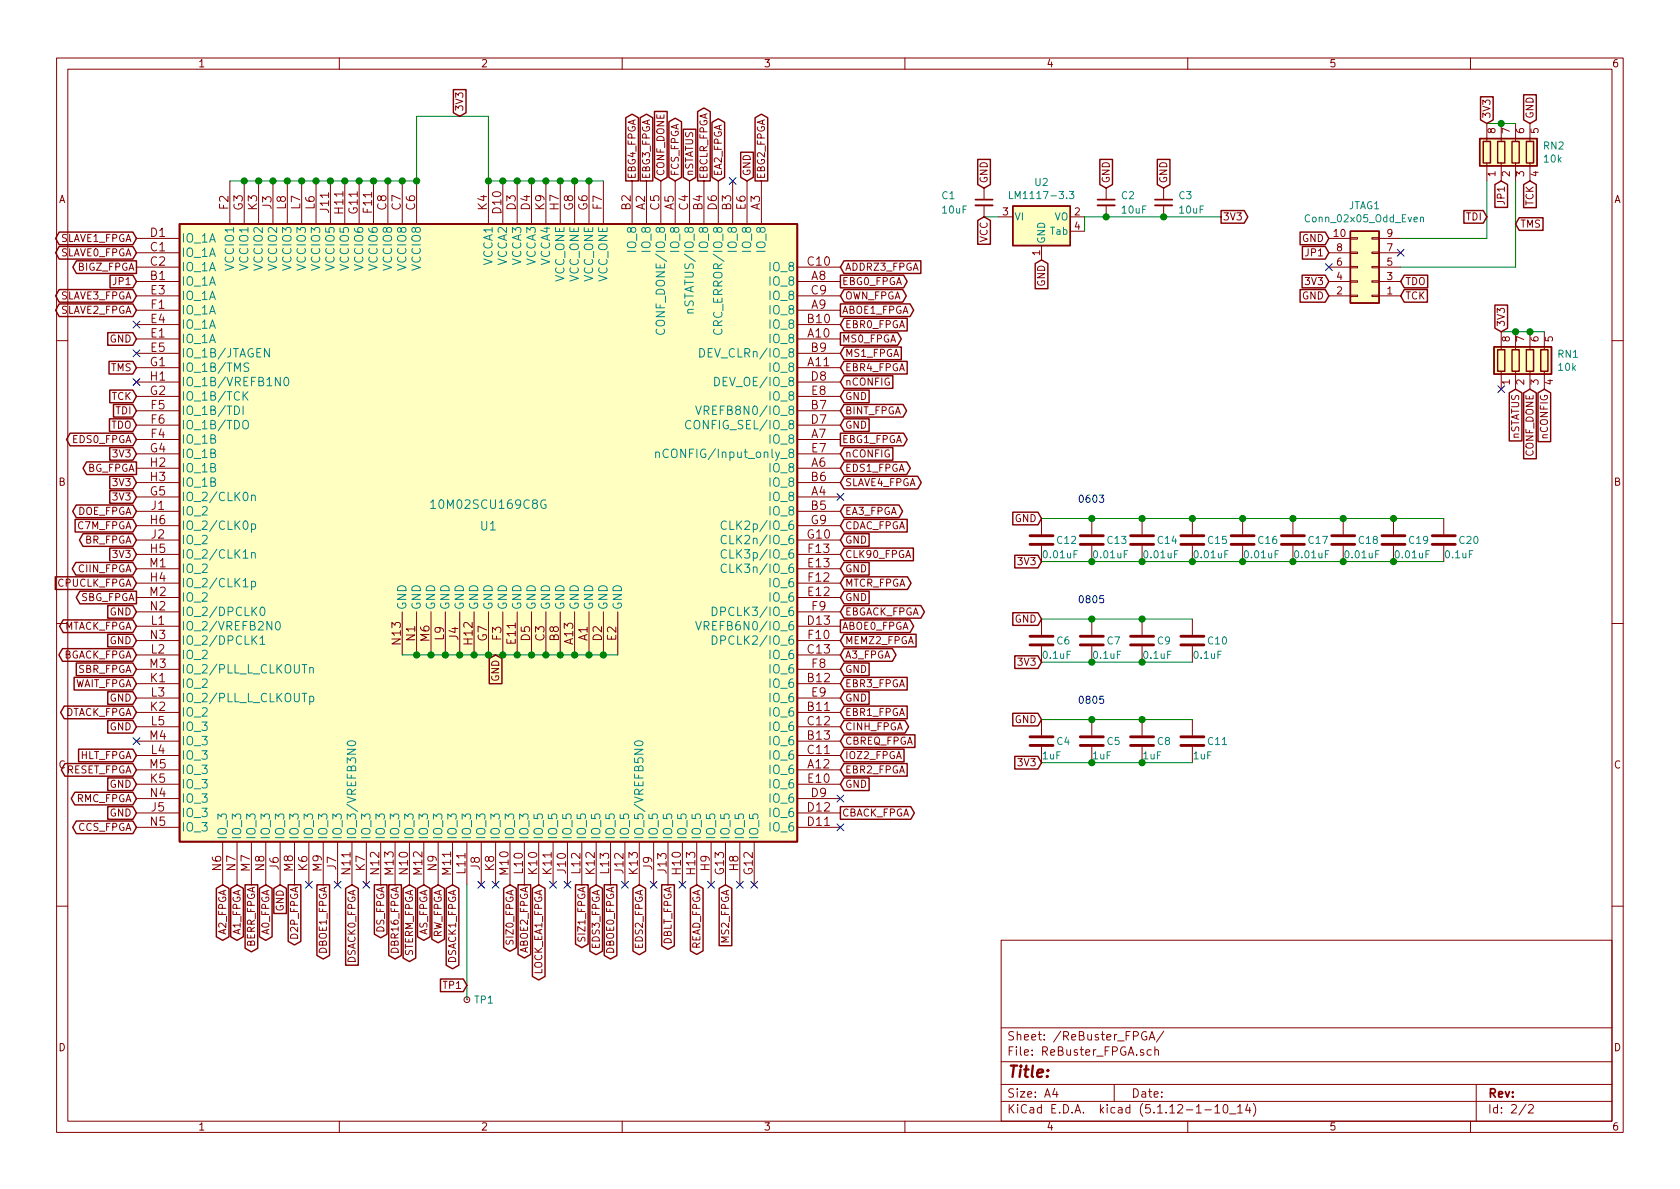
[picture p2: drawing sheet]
EESchema Schematic File Version 4
EELAYER 30 0
EELAYER END
$Descr A4 11693 8268
encoding utf-8
Sheet 2 2
Title ""
Date ""
Rev ""
Comp ""
Comment1 ""
Comment2 ""
Comment3 ""
Comment4 ""
$EndDescr
Text GLabel 3450 4550 3    50   Input ~ 0
GND
Text GLabel 3200 800  1    50   Input ~ 0
3V3
$Comp
L ReBuster:10M02SCU169 U1
U 1 1
P 3400 3700
F 0 "U1" H 3400 3750 60  0000 C CNN
F 1 "10M02SCU169C8G" H 3400 3900 60  0000 C CNN
F 2 "ReBuster:BGA-169_11.0x11.0mm_Layout13x13_P0.8mm_Ball0.5mm_Pad0.35mm_NSMD" H 3400 5900 60  0001 C CNN
F 3 "" H 950 5800 60  0000 C CNN
	1    3400 3700
	1    0    0    -1  
$EndComp
Wire Wire Line
	2900 800  2900 1250
Wire Wire Line
	3400 800  3400 1250
Wire Wire Line
	2900 800  3400 800 
Text GLabel 5850 4750 2    50   Input ~ 0
EBR3_FPGA
Text GLabel 5850 2550 2    50   Input ~ 0
EBR4_FPGA
Text GLabel 5850 2350 2    50   Output ~ 0
MS0_FPGA
Text GLabel 5850 2150 2    50   Output ~ 0
ABOE1_FPGA
Text GLabel 5850 1950 2    50   Output ~ 0
EBG0_FPGA
Text GLabel 5850 3050 2    50   Output ~ 0
EBG1_FPGA
Text GLabel 5850 3250 2    50   BiDi ~ 0
EDS1_FPGA
Text GLabel 4700 1250 1    50   BiDi ~ 0
FCS_FPGA
Text GLabel 5300 1250 1    50   Output ~ 0
EBG2_FPGA
Text GLabel 4500 1250 1    50   Output ~ 0
EBG3_FPGA
Text GLabel 4400 1250 1    50   Output ~ 0
EBG4_FPGA
Text GLabel 950  1850 0    50   Output ~ 0
BIGZ_FPGA
Text GLabel 950  1750 0    50   BiDi ~ 0
SLAVE0_FPGA
Text GLabel 950  1650 0    50   BiDi ~ 0
SLAVE1_FPGA
Text GLabel 950  2150 0    50   BiDi ~ 0
SLAVE2_FPGA
Text GLabel 2750 6150 3    50   Output ~ 0
DBR16_FPGA
Text GLabel 950  4750 0    50   Input ~ 0
WAIT_FPGA
Text GLabel 950  3550 0    50   BiDi ~ 0
DOE_FPGA
Text GLabel 950  4950 0    50   BiDi ~ 0
DTACK_FPGA
Text GLabel 950  4350 0    50   BiDi ~ 0
MTACK_FPGA
Text GLabel 950  3950 0    50   BiDi ~ 0
CIIN_FPGA
Text GLabel 950  4650 0    50   Input ~ 0
SBR_FPGA
Text GLabel 950  5550 0    50   BiDi ~ 0
RMC_FPGA
Text GLabel 950  5750 0    50   BiDi ~ 0
CCS_FPGA
Text GLabel 1550 6150 3    50   BiDi ~ 0
A2_FPGA
Text GLabel 1650 6150 3    50   BiDi ~ 0
A1_FPGA
Text GLabel 950  4150 0    50   Output ~ 0
SBG_FPGA
Text GLabel 3050 6150 3    50   BiDi ~ 0
RW_FPGA
Text GLabel 3550 6150 3    50   BiDi ~ 0
SIZ0_FPGA
Text GLabel 2850 6150 3    50   BiDi ~ 0
STERM_FPGA
Text GLabel 3150 6150 3    50   BiDi ~ 0
DSACK1_FPGA
Text GLabel 2450 6150 3    50   Input ~ 0
DSACK0_FPGA
Text GLabel 2650 6150 3    50   Output ~ 0
DS_FPGA
Text GLabel 2950 6150 3    50   BiDi ~ 0
AS_FPGA
Text GLabel 950  2050 0    50   BiDi ~ 0
SLAVE3_FPGA
Text GLabel 4900 1250 1    50   Output ~ 0
EBCLR_FPGA
Text GLabel 950  3050 0    50   BiDi ~ 0
EDS0_FPGA
Text GLabel 5850 3550 2    50   BiDi ~ 0
EA3_FPGA
Text GLabel 5000 1250 1    50   BiDi ~ 0
EA2_FPGA
Text GLabel 5850 4250 2    50   BiDi ~ 0
EBGACK_FPGA
Text GLabel 5850 2050 2    50   BiDi ~ 0
OWN_FPGA
Text GLabel 5850 2450 2    50   Input ~ 0
MS1_FPGA
Text GLabel 5850 1850 2    50   Input ~ 0
ADDRZ3_FPGA
Text GLabel 5850 4450 2    50   Input ~ 0
MEMZ2_FPGA
Text GLabel 5850 5250 2    50   Input ~ 0
IOZ2_FPGA
Text GLabel 5850 5650 2    50   Output ~ 0
CBACK_FPGA
Text GLabel 5850 3850 2    50   Input ~ 0
CLK90_FPGA
Text GLabel 5850 4350 2    50   Output ~ 0
ABOE0_FPGA
Text GLabel 5050 6150 3    50   Input ~ 0
MS2_FPGA
Text GLabel 5850 4050 2    50   BiDi ~ 0
MTCR_FPGA
Text GLabel 5850 5050 2    50   BiDi ~ 0
CINH_FPGA
Text GLabel 5850 4550 2    50   BiDi ~ 0
A3_FPGA
Text GLabel 5850 5150 2    50   Input ~ 0
CBREQ_FPGA
Text GLabel 4050 6150 3    50   Output ~ 0
SIZ1_FPGA
Text GLabel 4250 6150 3    50   Output ~ 0
DBOE0_FPGA
Text GLabel 4850 6150 3    50   BiDi ~ 0
READ_FPGA
Text GLabel 4450 6150 3    50   BiDi ~ 0
EDS2_FPGA
Text GLabel 4150 6150 3    50   BiDi ~ 0
EDS3_FPGA
Text GLabel 5850 3650 2    50   Input ~ 0
CDAC_FPGA
Text GLabel 3750 6150 3    50   BiDi ~ 0
LOCK_EA1_FPGA
Text GLabel 3650 6150 3    50   Output ~ 0
ABOE2_FPGA
Text GLabel 2250 6150 3    50   Output ~ 0
DBOE1_FPGA
Text GLabel 2050 6150 3    50   Output ~ 0
D2P_FPGA
Text GLabel 4650 6150 3    50   Output ~ 0
DBLT_FPGA
Text GLabel 950  5350 0    50   BiDi ~ 0
RESET_FPGA
Text GLabel 950  5250 0    50   Input ~ 0
HLT_FPGA
Text GLabel 950  4050 0    50   Input ~ 0
CPUCLK_FPGA
Text GLabel 950  4550 0    50   BiDi ~ 0
BGACK_FPGA
Text GLabel 950  3250 0    50   Output ~ 0
BG_FPGA
Text GLabel 950  3750 0    50   BiDi ~ 0
BR_FPGA
$Comp
L ReBuster:LM1117-3.3 U2
U 1 1
P 7250 1500
F 0 "U2" H 7250 1742 50  0000 C CNN
F 1 "LM1117-3.3" H 7250 1651 50  0000 C CNN
F 2 "Package_TO_SOT_SMD:SOT-223" H 7250 1500 50  0001 C CNN
F 3 "http://www.ti.com/lit/ds/symlink/lm1117.pdf" H 7250 1500 50  0001 C CNN
	1    7250 1500
	1    0    0    -1  
$EndComp
Text GLabel 7250 1800 3    50   Input ~ 0
GND
Text GLabel 6850 1500 3    50   Input ~ 0
VCC
Text GLabel 8500 1500 2    50   Output ~ 0
3V3
$Comp
L Device:C_Small C1
U 1 1
P 6850 1400
F 0 "C1" H 6550 1450 50  0000 L CNN
F 1 "10uF" H 6550 1350 50  0000 L CNN
F 2 "Capacitor_SMD:C_1206_3216Metric_Pad1.42x1.75mm_HandSolder" H 6850 1400 50  0001 C CNN
F 3 "~" H 6850 1400 50  0001 C CNN
	1    6850 1400
	1    0    0    -1  
$EndComp
Wire Wire Line
	6950 1500 6850 1500
Text GLabel 6850 1300 1    50   Input ~ 0
GND
$Comp
L Device:C_Small C2
U 1 1
P 7700 1400
F 0 "C2" H 7800 1450 50  0000 L CNN
F 1 "10uF" H 7800 1350 50  0000 L CNN
F 2 "Capacitor_SMD:C_1206_3216Metric_Pad1.42x1.75mm_HandSolder" H 7700 1400 50  0001 C CNN
F 3 "~" H 7700 1400 50  0001 C CNN
	1    7700 1400
	1    0    0    -1  
$EndComp
Text GLabel 7700 1300 1    50   Input ~ 0
GND
Text GLabel 8100 1300 1    50   Input ~ 0
GND
Wire Wire Line
	7550 1600 7550 1500
Wire Wire Line
	7550 1500 7700 1500
Connection ~ 7700 1500
Text GLabel 950  2550 0    50   Input ~ 0
TMS
Text GLabel 950  2750 0    50   Input ~ 0
TCK
Text GLabel 950  2850 0    50   Input ~ 0
TDI
Text GLabel 950  2950 0    50   Input ~ 0
TDO
$Comp
L Connector_Generic:Conn_02x05_Odd_Even JTAG1
U 1 1
P 9550 1850
F 0 "JTAG1" H 9600 1425 50  0000 C CNN
F 1 "Conn_02x05_Odd_Even" H 9600 1516 50  0000 C CNN
F 2 "Connector_PinHeader_2.00mm:PinHeader_2x05_P2.00mm_Vertical_SMD" H 9550 1850 50  0001 C CNN
F 3 "~" H 9550 1850 50  0001 C CNN
	1    9550 1850
	-1   0    0    1   
$EndComp
Text GLabel 9250 1650 0    50   Input ~ 0
GND
NoConn ~ 9250 1850
Text GLabel 9250 1950 0    50   Input ~ 0
3V3
Text GLabel 9250 2050 0    50   Input ~ 0
GND
Text GLabel 10350 1500 0    50   Input ~ 0
TDI
Text GLabel 10550 1550 2    50   Input ~ 0
TMS
Text GLabel 9750 1950 2    50   Input ~ 0
TDO
Text GLabel 10350 850  1    50   Input ~ 0
3V3
Wire Wire Line
	9750 1650 10350 1650
Text GLabel 7250 3600 0    50   Input ~ 0
GND
$Comp
L Device:C C?
U 1 1
P 10050 3750
AR Path="/60CC8EF6" Ref="C?"  Part="1" 
AR Path="/608A10F5/60CC8EF6" Ref="C20"  Part="1" 
F 0 "C20" H 10150 3750 50  0000 L CNN
F 1 "0.1uF" H 10050 3650 50  0000 L CNN
F 2 "Capacitor_SMD:C_0603_1608Metric_Pad1.05x0.95mm_HandSolder" H 10088 3600 50  0001 C CNN
F 3 "~" H 10050 3750 50  0001 C CNN
	1    10050 3750
	1    0    0    -1  
$EndComp
$Comp
L Device:C C?
U 1 1
P 9700 3750
AR Path="/60CC8EFC" Ref="C?"  Part="1" 
AR Path="/608A10F5/60CC8EFC" Ref="C19"  Part="1" 
F 0 "C19" H 9800 3750 50  0000 L CNN
F 1 "0.01uF" H 9700 3650 50  0000 L CNN
F 2 "Capacitor_SMD:C_0603_1608Metric_Pad1.05x0.95mm_HandSolder" H 9738 3600 50  0001 C CNN
F 3 "~" H 9700 3750 50  0001 C CNN
	1    9700 3750
	1    0    0    -1  
$EndComp
$Comp
L Device:C C?
U 1 1
P 9350 3750
AR Path="/60CC8F02" Ref="C?"  Part="1" 
AR Path="/608A10F5/60CC8F02" Ref="C18"  Part="1" 
F 0 "C18" H 9450 3750 50  0000 L CNN
F 1 "0.01uF" H 9350 3650 50  0000 L CNN
F 2 "Capacitor_SMD:C_0603_1608Metric_Pad1.05x0.95mm_HandSolder" H 9388 3600 50  0001 C CNN
F 3 "~" H 9350 3750 50  0001 C CNN
	1    9350 3750
	1    0    0    -1  
$EndComp
Connection ~ 7600 3600
Wire Wire Line
	7600 3600 7950 3600
Connection ~ 7600 3900
Wire Wire Line
	7600 3900 7950 3900
$Comp
L Device:C C?
U 1 1
P 8300 4450
AR Path="/60CC8F0E" Ref="C?"  Part="1" 
AR Path="/608A10F5/60CC8F0E" Ref="C10"  Part="1" 
F 0 "C10" H 8400 4450 50  0000 L CNN
F 1 "0.1uF" H 8300 4350 50  0000 L CNN
F 2 "Capacitor_SMD:C_0805_2012Metric_Pad1.15x1.40mm_HandSolder" H 8338 4300 50  0001 C CNN
F 3 "~" H 8300 4450 50  0001 C CNN
	1    8300 4450
	1    0    0    -1  
$EndComp
Connection ~ 7950 3600
Connection ~ 7950 3900
Wire Wire Line
	7950 3600 8300 3600
Wire Wire Line
	7950 3900 8300 3900
Text GLabel 7250 4600 0    50   Input ~ 0
3V3
Text GLabel 5850 2650 2    50   Input ~ 0
nCONFIG
Text GLabel 4800 1250 1    50   Input ~ 0
nSTATUS
Text GLabel 4600 1250 1    50   Input ~ 0
CONF_DONE
Text GLabel 950  3350 0    50   Input ~ 0
3V3
Text GLabel 950  3650 0    50   Input ~ 0
C7M_FPGA
NoConn ~ 2150 6150
NoConn ~ 2350 6150
NoConn ~ 2550 6150
NoConn ~ 3350 6150
NoConn ~ 3850 6150
NoConn ~ 3950 6150
NoConn ~ 4350 6150
NoConn ~ 4550 6150
NoConn ~ 4750 6150
NoConn ~ 4950 6150
NoConn ~ 5150 6150
NoConn ~ 5250 6150
NoConn ~ 5850 5750
NoConn ~ 5850 5550
Connection ~ 8300 3600
Wire Wire Line
	9000 3900 9350 3900
$Comp
L Device:C C?
U 1 1
P 7600 4450
AR Path="/607ACE36" Ref="C?"  Part="1" 
AR Path="/608A10F5/607ACE36" Ref="C7"  Part="1" 
F 0 "C7" H 7700 4450 50  0000 L CNN
F 1 "0.1uF" H 7600 4350 50  0000 L CNN
F 2 "Capacitor_SMD:C_0805_2012Metric_Pad1.15x1.40mm_HandSolder" H 7638 4300 50  0001 C CNN
F 3 "~" H 7600 4450 50  0001 C CNN
	1    7600 4450
	1    0    0    -1  
$EndComp
Wire Wire Line
	9700 3900 9350 3900
Connection ~ 9350 3900
$Comp
L Device:R_Pack04 RN2
U 1 1
P 10550 1050
F 0 "RN2" H 10738 1096 50  0000 L CNN
F 1 "10k" H 10738 1005 50  0000 L CNN
F 2 "ReBuster:RESCAF80P320X160X60-8N" V 10825 1050 50  0001 C CNN
F 3 "~" H 10550 1050 50  0001 C CNN
	1    10550 1050
	1    0    0    -1  
$EndComp
$Comp
L Device:R_Pack04 RN1
U 1 1
P 10650 2500
F 0 "RN1" H 10838 2546 50  0000 L CNN
F 1 "10k" H 10838 2455 50  0000 L CNN
F 2 "ReBuster:RESCAF80P320X160X60-8N" V 10925 2500 50  0001 C CNN
F 3 "~" H 10650 2500 50  0001 C CNN
	1    10650 2500
	1    0    0    -1  
$EndComp
Text GLabel 10650 2700 3    50   Input ~ 0
CONF_DONE
Text GLabel 10550 2700 3    50   Input ~ 0
nSTATUS
Text GLabel 10750 2700 3    50   Input ~ 0
nCONFIG
Text GLabel 10450 2300 1    50   Input ~ 0
3V3
Wire Wire Line
	10450 2300 10550 2300
Wire Wire Line
	9750 1850 10550 1850
Wire Wire Line
	10350 1250 10350 1650
Text GLabel 10650 850  1    50   Input ~ 0
GND
Text GLabel 10650 1250 3    50   Input ~ 0
TCK
Text GLabel 9750 2050 2    50   Input ~ 0
TCK
$Comp
L Device:C C?
U 1 1
P 7250 3750
AR Path="/60636E2E" Ref="C?"  Part="1" 
AR Path="/608A10F5/60636E2E" Ref="C12"  Part="1" 
F 0 "C12" H 7350 3750 50  0000 L CNN
F 1 "0.01uF" H 7250 3650 50  0000 L CNN
F 2 "Capacitor_SMD:C_0603_1608Metric_Pad1.05x0.95mm_HandSolder" H 7288 3600 50  0001 C CNN
F 3 "~" H 7250 3750 50  0001 C CNN
	1    7250 3750
	1    0    0    -1  
$EndComp
$Comp
L Device:C C?
U 1 1
P 7600 3750
AR Path="/60637476" Ref="C?"  Part="1" 
AR Path="/608A10F5/60637476" Ref="C13"  Part="1" 
F 0 "C13" H 7700 3750 50  0000 L CNN
F 1 "0.01uF" H 7600 3650 50  0000 L CNN
F 2 "Capacitor_SMD:C_0603_1608Metric_Pad1.05x0.95mm_HandSolder" H 7638 3600 50  0001 C CNN
F 3 "~" H 7600 3750 50  0001 C CNN
	1    7600 3750
	1    0    0    -1  
$EndComp
$Comp
L Device:C C?
U 1 1
P 8300 3750
AR Path="/60637B30" Ref="C?"  Part="1" 
AR Path="/608A10F5/60637B30" Ref="C15"  Part="1" 
F 0 "C15" H 8400 3750 50  0000 L CNN
F 1 "0.01uF" H 8300 3650 50  0000 L CNN
F 2 "Capacitor_SMD:C_0603_1608Metric_Pad1.05x0.95mm_HandSolder" H 8338 3600 50  0001 C CNN
F 3 "~" H 8300 3750 50  0001 C CNN
	1    8300 3750
	1    0    0    -1  
$EndComp
$Comp
L Device:C C?
U 1 1
P 8650 3750
AR Path="/60638427" Ref="C?"  Part="1" 
AR Path="/608A10F5/60638427" Ref="C16"  Part="1" 
F 0 "C16" H 8750 3750 50  0000 L CNN
F 1 "0.01uF" H 8650 3650 50  0000 L CNN
F 2 "Capacitor_SMD:C_0603_1608Metric_Pad1.05x0.95mm_HandSolder" H 8688 3600 50  0001 C CNN
F 3 "~" H 8650 3750 50  0001 C CNN
	1    8650 3750
	1    0    0    -1  
$EndComp
Wire Wire Line
	9700 3900 10050 3900
Connection ~ 9700 3900
Wire Wire Line
	7250 3900 7600 3900
Wire Wire Line
	7250 3600 7600 3600
Text GLabel 7250 4300 0    50   Input ~ 0
GND
Wire Wire Line
	7250 4300 7600 4300
Connection ~ 7600 4300
Wire Wire Line
	7600 4300 7950 4300
Wire Wire Line
	7250 4600 7600 4600
Connection ~ 7600 4600
Wire Wire Line
	7600 4600 7950 4600
Text GLabel 7250 3900 0    50   Input ~ 0
3V3
Text Notes 7500 3500 0    50   ~ 0
0603
Text Notes 7500 4200 0    50   ~ 0
0805
Text GLabel 9250 1750 0    50   Input ~ 0
JP1
Text GLabel 10450 1250 3    50   Input ~ 0
JP1
Wire Wire Line
	10350 850  10450 850 
Text GLabel 950  1950 0    50   Input ~ 0
JP1
$Comp
L Device:C C?
U 1 1
P 7950 4450
AR Path="/608291F3" Ref="C?"  Part="1" 
AR Path="/608A10F5/608291F3" Ref="C9"  Part="1" 
F 0 "C9" H 8050 4450 50  0000 L CNN
F 1 "0.1uF" H 7950 4350 50  0000 L CNN
F 2 "Capacitor_SMD:C_0805_2012Metric_Pad1.15x1.40mm_HandSolder" H 7988 4300 50  0001 C CNN
F 3 "~" H 7950 4450 50  0001 C CNN
	1    7950 4450
	1    0    0    -1  
$EndComp
Wire Wire Line
	7950 4300 8300 4300
Connection ~ 7950 4300
Wire Wire Line
	7950 4600 8300 4600
Connection ~ 7950 4600
$Comp
L Device:C C?
U 1 1
P 9000 3750
AR Path="/60898D1D" Ref="C?"  Part="1" 
AR Path="/608A10F5/60898D1D" Ref="C17"  Part="1" 
F 0 "C17" H 9100 3750 50  0000 L CNN
F 1 "0.01uF" H 9000 3650 50  0000 L CNN
F 2 "Capacitor_SMD:C_0603_1608Metric_Pad1.05x0.95mm_HandSolder" H 9038 3600 50  0001 C CNN
F 3 "~" H 9000 3750 50  0001 C CNN
	1    9000 3750
	1    0    0    -1  
$EndComp
Wire Wire Line
	9350 3600 9700 3600
Connection ~ 9350 3600
Wire Wire Line
	8300 3600 8650 3600
Connection ~ 8650 3600
Wire Wire Line
	8650 3600 9000 3600
$Comp
L Device:C C?
U 1 1
P 7950 3750
AR Path="/608A7236" Ref="C?"  Part="1" 
AR Path="/608A10F5/608A7236" Ref="C14"  Part="1" 
F 0 "C14" H 8050 3750 50  0000 L CNN
F 1 "0.01uF" H 7950 3650 50  0000 L CNN
F 2 "Capacitor_SMD:C_0603_1608Metric_Pad1.05x0.95mm_HandSolder" H 7988 3600 50  0001 C CNN
F 3 "~" H 7950 3750 50  0001 C CNN
	1    7950 3750
	1    0    0    -1  
$EndComp
Connection ~ 9000 3600
Wire Wire Line
	9000 3600 9350 3600
Wire Wire Line
	10050 3600 9700 3600
Connection ~ 9700 3600
Wire Wire Line
	8300 3900 8650 3900
Connection ~ 8300 3900
Connection ~ 9000 3900
Connection ~ 8650 3900
Wire Wire Line
	8650 3900 9000 3900
$Comp
L Device:C C?
U 1 1
P 7600 5150
AR Path="/608425C5" Ref="C?"  Part="1" 
AR Path="/608A10F5/608425C5" Ref="C5"  Part="1" 
F 0 "C5" H 7700 5150 50  0000 L CNN
F 1 "1uF" H 7600 5050 50  0000 L CNN
F 2 "Capacitor_SMD:C_0805_2012Metric_Pad1.15x1.40mm_HandSolder" H 7638 5000 50  0001 C CNN
F 3 "~" H 7600 5150 50  0001 C CNN
	1    7600 5150
	1    0    0    -1  
$EndComp
$Comp
L Device:C C?
U 1 1
P 7950 5150
AR Path="/6084338C" Ref="C?"  Part="1" 
AR Path="/608A10F5/6084338C" Ref="C8"  Part="1" 
F 0 "C8" H 8050 5150 50  0000 L CNN
F 1 "1uF" H 7950 5050 50  0000 L CNN
F 2 "Capacitor_SMD:C_0805_2012Metric_Pad1.15x1.40mm_HandSolder" H 7988 5000 50  0001 C CNN
F 3 "~" H 7950 5150 50  0001 C CNN
	1    7950 5150
	1    0    0    -1  
$EndComp
$Comp
L Device:C C?
U 1 1
P 8300 5150
AR Path="/6084459F" Ref="C?"  Part="1" 
AR Path="/608A10F5/6084459F" Ref="C11"  Part="1" 
F 0 "C11" H 8400 5150 50  0000 L CNN
F 1 "1uF" H 8300 5050 50  0000 L CNN
F 2 "Capacitor_SMD:C_0805_2012Metric_Pad1.15x1.40mm_HandSolder" H 8338 5000 50  0001 C CNN
F 3 "~" H 8300 5150 50  0001 C CNN
	1    8300 5150
	1    0    0    -1  
$EndComp
$Comp
L Device:C C?
U 1 1
P 7250 5150
AR Path="/6085C631" Ref="C?"  Part="1" 
AR Path="/608A10F5/6085C631" Ref="C4"  Part="1" 
F 0 "C4" H 7350 5150 50  0000 L CNN
F 1 "1uF" H 7250 5050 50  0000 L CNN
F 2 "Capacitor_SMD:C_0805_2012Metric_Pad1.15x1.40mm_HandSolder" H 7288 5000 50  0001 C CNN
F 3 "~" H 7250 5150 50  0001 C CNN
	1    7250 5150
	1    0    0    -1  
$EndComp
$Comp
L Device:C_Small C3
U 1 1
P 8100 1400
F 0 "C3" H 8200 1450 50  0000 L CNN
F 1 "10uF" H 8200 1350 50  0000 L CNN
F 2 "Capacitor_SMD:C_1206_3216Metric_Pad1.42x1.75mm_HandSolder" H 8100 1400 50  0001 C CNN
F 3 "~" H 8100 1400 50  0001 C CNN
	1    8100 1400
	1    0    0    -1  
$EndComp
Wire Wire Line
	7700 1500 8100 1500
Connection ~ 8100 1500
Wire Wire Line
	8100 1500 8500 1500
Text GLabel 3250 6850 0    50   Input ~ 0
TP1
Wire Wire Line
	10550 2300 10650 2300
Connection ~ 10550 2300
Text GLabel 5850 2750 2    50   Input ~ 0
GND
Text GLabel 5850 4850 2    50   Input ~ 0
GND
Text GLabel 5850 5450 2    50   Input ~ 0
GND
Text GLabel 5850 4650 2    50   Input ~ 0
GND
Text GLabel 5200 1250 1    50   Input ~ 0
GND
NoConn ~ 5100 1250
Text GLabel 950  3150 0    50   Input ~ 0
3V3
Text GLabel 950  3450 0    50   Input ~ 0
3V3
Text GLabel 1750 6150 3    50   Output ~ 0
BERR_FPGA
Text GLabel 5850 2250 2    50   Input ~ 0
EBR0_FPGA
Text GLabel 5850 4950 2    50   Input ~ 0
EBR1_FPGA
Text GLabel 5850 5350 2    50   Input ~ 0
EBR2_FPGA
$Comp
L Connector:TestPoint_Small TP1
U 1 1
P 3250 6950
F 0 "TP1" H 3298 6950 50  0000 L CNN
F 1 "TestPoint_Small" H 3298 6905 50  0001 L CNN
F 2 "TestPoint:TestPoint_Pad_1.5x1.5mm" H 3450 6950 50  0001 C CNN
F 3 "~" H 3450 6950 50  0001 C CNN
	1    3250 6950
	1    0    0    -1  
$EndComp
Text GLabel 5850 2950 2    50   Input ~ 0
GND
Wire Wire Line
	10650 2300 10750 2300
Connection ~ 10650 2300
Text GLabel 5850 3150 2    50   Input ~ 0
nCONFIG
Text GLabel 950  4250 0    50   Input ~ 0
GND
Text GLabel 950  4450 0    50   Input ~ 0
GND
Text GLabel 5850 3750 2    50   Input ~ 0
GND
Text GLabel 5850 3950 2    50   Input ~ 0
GND
Text GLabel 5850 4150 2    50   Input ~ 0
GND
Text GLabel 950  5650 0    50   Input ~ 0
GND
Text GLabel 1950 6150 3    50   Input ~ 0
GND
Wire Wire Line
	10450 850  10550 850 
Connection ~ 10450 850 
Wire Wire Line
	10550 1250 10550 1850
NoConn ~ 10450 2700
NoConn ~ 950  2650
Text GLabel 950  2350 0    50   Input ~ 0
GND
NoConn ~ 9750 1750
Text GLabel 950  4850 0    50   Input ~ 0
GND
NoConn ~ 950  2250
NoConn ~ 950  2450
Text GLabel 1850 6150 3    50   BiDi ~ 0
A0_FPGA
Text GLabel 5850 2850 2    50   BiDi ~ 0
BINT_FPGA
Text GLabel 5850 3350 2    50   BiDi ~ 0
SLAVE4_FPGA
$Comp
L Device:C C?
U 1 1
P 7250 4450
AR Path="/60785965" Ref="C?"  Part="1" 
AR Path="/608A10F5/60785965" Ref="C6"  Part="1" 
F 0 "C6" H 7350 4450 50  0000 L CNN
F 1 "0.1uF" H 7250 4350 50  0000 L CNN
F 2 "Capacitor_SMD:C_0805_2012Metric_Pad1.15x1.40mm_HandSolder" H 7288 4300 50  0001 C CNN
F 3 "~" H 7250 4450 50  0001 C CNN
	1    7250 4450
	1    0    0    -1  
$EndComp
Text GLabel 7250 5300 0    50   Input ~ 0
3V3
Text GLabel 7250 5000 0    50   Input ~ 0
GND
Wire Wire Line
	7250 5000 7600 5000
Wire Wire Line
	7250 5300 7600 5300
Text Notes 7500 4900 0    50   ~ 0
0805
Wire Wire Line
	7600 5000 7950 5000
Connection ~ 7600 5000
Wire Wire Line
	7950 5000 8300 5000
Connection ~ 7950 5000
Wire Wire Line
	7600 5300 7950 5300
Connection ~ 7600 5300
Connection ~ 7950 5300
Wire Wire Line
	7950 5300 8300 5300
Wire Wire Line
	1600 1250 1700 1250
Connection ~ 2900 1250
Connection ~ 1700 1250
Wire Wire Line
	1700 1250 1800 1250
Connection ~ 1800 1250
Wire Wire Line
	1800 1250 1900 1250
Connection ~ 1900 1250
Wire Wire Line
	1900 1250 2000 1250
Connection ~ 2000 1250
Wire Wire Line
	2000 1250 2100 1250
Connection ~ 2100 1250
Wire Wire Line
	2100 1250 2200 1250
Connection ~ 2200 1250
Wire Wire Line
	2200 1250 2300 1250
Connection ~ 2300 1250
Wire Wire Line
	2300 1250 2400 1250
Connection ~ 2400 1250
Wire Wire Line
	2400 1250 2500 1250
Connection ~ 2500 1250
Wire Wire Line
	2500 1250 2600 1250
Connection ~ 2600 1250
Wire Wire Line
	2600 1250 2700 1250
Connection ~ 2700 1250
Wire Wire Line
	2700 1250 2800 1250
Connection ~ 2800 1250
Wire Wire Line
	2800 1250 2900 1250
Wire Wire Line
	3400 1250 3500 1250
Connection ~ 3400 1250
Connection ~ 3500 1250
Wire Wire Line
	3500 1250 3600 1250
Connection ~ 3600 1250
Wire Wire Line
	3600 1250 3700 1250
Connection ~ 3700 1250
Wire Wire Line
	3700 1250 3800 1250
Connection ~ 3800 1250
Wire Wire Line
	3800 1250 3900 1250
Connection ~ 3900 1250
Wire Wire Line
	3900 1250 4000 1250
Connection ~ 4000 1250
Wire Wire Line
	4000 1250 4100 1250
Connection ~ 4100 1250
Wire Wire Line
	4100 1250 4200 1250
Wire Wire Line
	2800 4550 2900 4550
Connection ~ 2900 4550
Wire Wire Line
	2900 4550 3000 4550
Connection ~ 3000 4550
Wire Wire Line
	3000 4550 3100 4550
Connection ~ 3100 4550
Wire Wire Line
	3100 4550 3200 4550
Connection ~ 3200 4550
Wire Wire Line
	3200 4550 3300 4550
Connection ~ 3300 4550
Wire Wire Line
	3300 4550 3400 4550
Connection ~ 3400 4550
Wire Wire Line
	3400 4550 3500 4550
Connection ~ 3500 4550
Wire Wire Line
	3500 4550 3600 4550
Connection ~ 3600 4550
Wire Wire Line
	3600 4550 3700 4550
Connection ~ 3700 4550
Wire Wire Line
	3700 4550 3800 4550
Connection ~ 3800 4550
Wire Wire Line
	3800 4550 3900 4550
Connection ~ 3900 4550
Wire Wire Line
	3900 4550 4000 4550
Connection ~ 4000 4550
Wire Wire Line
	4000 4550 4100 4550
Connection ~ 4100 4550
Wire Wire Line
	4100 4550 4200 4550
Connection ~ 4200 4550
Wire Wire Line
	4200 4550 4300 4550
Wire Wire Line
	3250 6150 3250 6950
Text GLabel 950  3850 0    50   Input ~ 0
3V3
Text GLabel 950  5050 0    50   Input ~ 0
GND
Text GLabel 950  5450 0    50   Input ~ 0
GND
NoConn ~ 950  5150
NoConn ~ 3450 6150
NoConn ~ 5850 3450
$EndSCHEMATC
